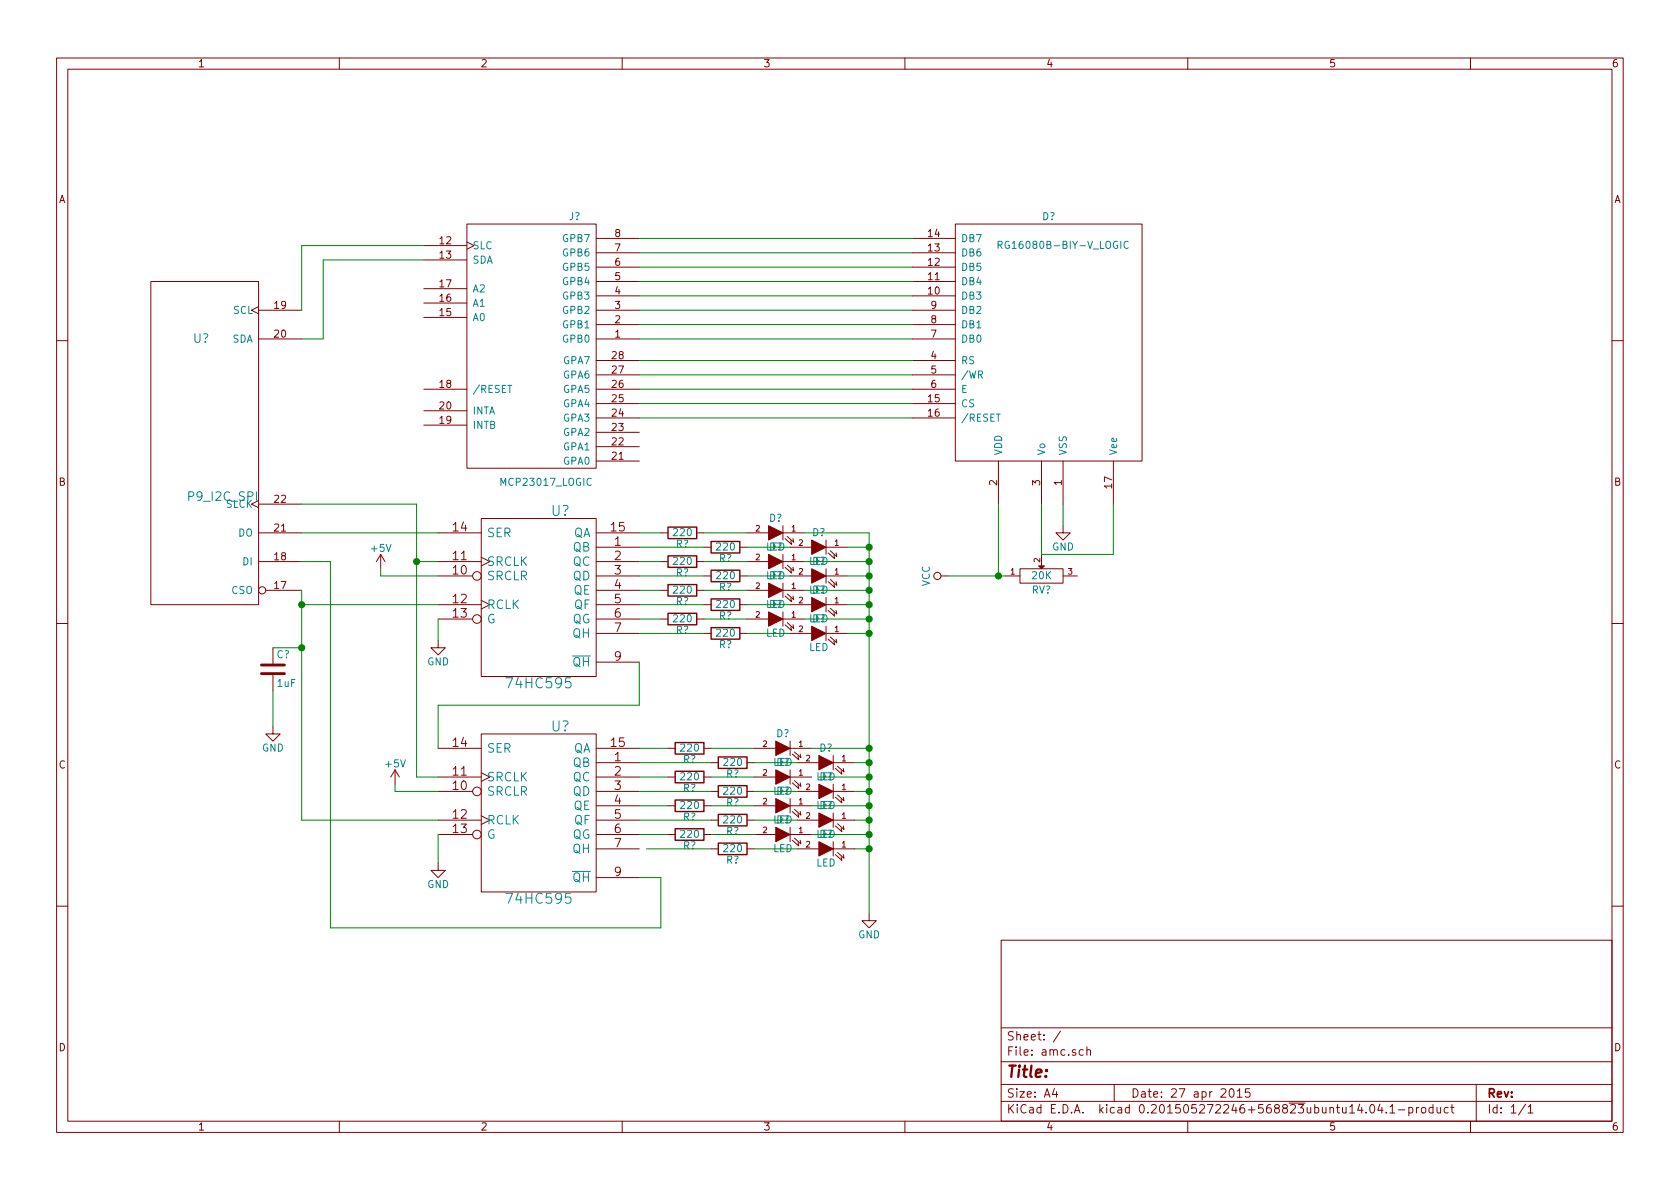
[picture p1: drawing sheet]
EESchema Schematic File Version 2
LIBS:power
LIBS:device
LIBS:transistors
LIBS:conn
LIBS:linear
LIBS:regul
LIBS:74xx
LIBS:cmos4000
LIBS:adc-dac
LIBS:memory
LIBS:xilinx
LIBS:microcontrollers
LIBS:dsp
LIBS:microchip
LIBS:analog_switches
LIBS:motorola
LIBS:texas
LIBS:intel
LIBS:audio
LIBS:interface
LIBS:digital-audio
LIBS:philips
LIBS:display
LIBS:cypress
LIBS:siliconi
LIBS:opto
LIBS:atmel
LIBS:contrib
LIBS:valves
LIBS:MyBeagleBone
LIBS:amc-cache
EELAYER 25 0
EELAYER END
$Descr A4 11693 8268
encoding utf-8
Sheet 1 1
Title ""
Date "27 apr 2015"
Rev ""
Comp ""
Comment1 ""
Comment2 ""
Comment3 ""
Comment4 ""
$EndDescr
$Comp
L 74HC595 U?
U 1 1
P 3750 5650
F 0 "U?" H 3900 6250 70  0000 C CNN
F 1 "74HC595" H 3750 5050 70  0000 C CNN
F 2 "" H 3750 5650 60  0000 C CNN
F 3 "" H 3750 5650 60  0000 C CNN
	1    3750 5650
	1    0    0    -1  
$EndComp
$Comp
L C C?
U 1 1
P 1900 4650
F 0 "C?" H 1925 4750 50  0000 L CNN
F 1 "1uF" H 1925 4550 50  0000 L CNN
F 2 "" H 1938 4500 30  0000 C CNN
F 3 "" H 1900 4650 60  0000 C CNN
	1    1900 4650
	1    0    0    -1  
$EndComp
$Comp
L GND #PWR?
U 1 1
P 1900 5050
F 0 "#PWR?" H 1900 4800 50  0001 C CNN
F 1 "GND" H 1900 4900 50  0000 C CNN
F 2 "" H 1900 5050 60  0000 C CNN
F 3 "" H 1900 5050 60  0000 C CNN
	1    1900 5050
	1    0    0    -1  
$EndComp
$Comp
L +5V #PWR?
U 1 1
P 2650 3950
F 0 "#PWR?" H 2650 3800 50  0001 C CNN
F 1 "+5V" H 2650 4090 50  0000 C CNN
F 2 "" H 2650 3950 60  0000 C CNN
F 3 "" H 2650 3950 60  0000 C CNN
	1    2650 3950
	1    0    0    -1  
$EndComp
$Comp
L 74HC595 U?
U 1 1
P 3750 4150
F 0 "U?" H 3900 4750 70  0000 C CNN
F 1 "74HC595" H 3750 3550 70  0000 C CNN
F 2 "" H 3750 4150 60  0000 C CNN
F 3 "" H 3750 4150 60  0000 C CNN
	1    3750 4150
	1    0    0    -1  
$EndComp
$Comp
L +5V #PWR?
U 1 1
P 2750 5450
F 0 "#PWR?" H 2750 5300 50  0001 C CNN
F 1 "+5V" H 2750 5590 50  0000 C CNN
F 2 "" H 2750 5450 60  0000 C CNN
F 3 "" H 2750 5450 60  0000 C CNN
	1    2750 5450
	1    0    0    -1  
$EndComp
$Comp
L GND #PWR?
U 1 1
P 3050 4450
F 0 "#PWR?" H 3050 4200 50  0001 C CNN
F 1 "GND" H 3050 4300 50  0000 C CNN
F 2 "" H 3050 4450 60  0000 C CNN
F 3 "" H 3050 4450 60  0000 C CNN
	1    3050 4450
	1    0    0    -1  
$EndComp
$Comp
L GND #PWR?
U 1 1
P 3050 6000
F 0 "#PWR?" H 3050 5750 50  0001 C CNN
F 1 "GND" H 3050 5850 50  0000 C CNN
F 2 "" H 3050 6000 60  0000 C CNN
F 3 "" H 3050 6000 60  0000 C CNN
	1    3050 6000
	1    0    0    -1  
$EndComp
$Comp
L P9_I2C_SPI U?
U 1 1
P 1400 2900
F 0 "U?" H 1400 3450 60  0000 C CNN
F 1 "P9_I2C_SPI" H 1550 2350 60  0000 C CNN
F 2 "" H 1400 2900 60  0000 C CNN
F 3 "" H 1400 2900 60  0000 C CNN
	1    1400 2900
	1    0    0    -1  
$EndComp
$Comp
L MCP23017_LOGIC J?
U 1 1
P 3700 2400
F 0 "J?" H 4000 3300 50  0000 C CNN
F 1 "MCP23017_LOGIC" H 3800 1450 50  0000 C CNN
F 2 "MODULE" H 3600 2400 50  0001 C CNN
F 3 "DOCUMENTATION" H 3600 2400 50  0001 C CNN
	1    3700 2400
	1    0    0    -1  
$EndComp
$Comp
L RG16080B-BIY-V_LOGIC D?
U 1 1
P 7250 2500
F 0 "D?" H 7300 3500 50  0000 C CNN
F 1 "RG16080B-BIY-V_LOGIC" H 7400 3300 50  0000 C CNN
F 2 "MODULE" H 7400 2750 50  0001 C CNN
F 3 "DOCUMENTATION" H 7350 2750 50  0001 C CNN
	1    7250 2500
	1    0    0    -1  
$EndComp
$Comp
L POT RV?
U 1 1
P 7250 4000
F 0 "RV?" H 7250 3900 50  0000 C CNN
F 1 "20K" H 7250 4000 50  0000 C CNN
F 2 "" H 7250 4000 60  0000 C CNN
F 3 "" H 7250 4000 60  0000 C CNN
	1    7250 4000
	1    0    0    -1  
$EndComp
$Comp
L VCC #PWR?
U 1 1
P 6600 4000
F 0 "#PWR?" H 6600 3850 50  0001 C CNN
F 1 "VCC" H 6600 4150 50  0000 C CNN
F 2 "" H 6600 4000 60  0000 C CNN
F 3 "" H 6600 4000 60  0000 C CNN
	1    6600 4000
	0    -1   1    0   
$EndComp
$Comp
L GND #PWR?
U 1 1
P 7400 3650
F 0 "#PWR?" H 7400 3400 50  0001 C CNN
F 1 "GND" H 7400 3500 50  0000 C CNN
F 2 "" H 7400 3650 60  0000 C CNN
F 3 "" H 7400 3650 60  0000 C CNN
	1    7400 3650
	1    0    0    -1  
$EndComp
$Comp
L R R?
U 1 1
P 4800 5200
F 0 "R?" V 4880 5200 50  0000 C CNN
F 1 "220" V 4800 5200 50  0000 C CNN
F 2 "" V 4730 5200 30  0000 C CNN
F 3 "" H 4800 5200 30  0000 C CNN
	1    4800 5200
	0    1    1    0   
$EndComp
$Comp
L LED D?
U 1 1
P 5450 5200
F 0 "D?" H 5450 5300 50  0000 C CNN
F 1 "LED" H 5450 5100 50  0000 C CNN
F 2 "" H 5450 5200 60  0000 C CNN
F 3 "" H 5450 5200 60  0000 C CNN
	1    5450 5200
	-1   0    0    -1  
$EndComp
$Comp
L R R?
U 1 1
P 5100 5300
F 0 "R?" V 5180 5300 50  0000 C CNN
F 1 "220" V 5100 5300 50  0000 C CNN
F 2 "" V 5030 5300 30  0000 C CNN
F 3 "" H 5100 5300 30  0000 C CNN
	1    5100 5300
	0    1    1    0   
$EndComp
$Comp
L LED D?
U 1 1
P 5750 5300
F 0 "D?" H 5750 5400 50  0000 C CNN
F 1 "LED" H 5750 5200 50  0000 C CNN
F 2 "" H 5750 5300 60  0000 C CNN
F 3 "" H 5750 5300 60  0000 C CNN
	1    5750 5300
	-1   0    0    -1  
$EndComp
$Comp
L R R?
U 1 1
P 4800 5400
F 0 "R?" V 4880 5400 50  0000 C CNN
F 1 "220" V 4800 5400 50  0000 C CNN
F 2 "" V 4730 5400 30  0000 C CNN
F 3 "" H 4800 5400 30  0000 C CNN
	1    4800 5400
	0    1    1    0   
$EndComp
$Comp
L LED D?
U 1 1
P 5450 5400
F 0 "D?" H 5450 5500 50  0000 C CNN
F 1 "LED" H 5450 5300 50  0000 C CNN
F 2 "" H 5450 5400 60  0000 C CNN
F 3 "" H 5450 5400 60  0000 C CNN
	1    5450 5400
	-1   0    0    -1  
$EndComp
$Comp
L R R?
U 1 1
P 5100 5500
F 0 "R?" V 5180 5500 50  0000 C CNN
F 1 "220" V 5100 5500 50  0000 C CNN
F 2 "" V 5030 5500 30  0000 C CNN
F 3 "" H 5100 5500 30  0000 C CNN
	1    5100 5500
	0    1    1    0   
$EndComp
$Comp
L LED D?
U 1 1
P 5750 5500
F 0 "D?" H 5750 5600 50  0000 C CNN
F 1 "LED" H 5750 5400 50  0000 C CNN
F 2 "" H 5750 5500 60  0000 C CNN
F 3 "" H 5750 5500 60  0000 C CNN
	1    5750 5500
	-1   0    0    -1  
$EndComp
$Comp
L R R?
U 1 1
P 4800 5600
F 0 "R?" V 4880 5600 50  0000 C CNN
F 1 "220" V 4800 5600 50  0000 C CNN
F 2 "" V 4730 5600 30  0000 C CNN
F 3 "" H 4800 5600 30  0000 C CNN
	1    4800 5600
	0    1    1    0   
$EndComp
$Comp
L LED D?
U 1 1
P 5450 5600
F 0 "D?" H 5450 5700 50  0000 C CNN
F 1 "LED" H 5450 5500 50  0000 C CNN
F 2 "" H 5450 5600 60  0000 C CNN
F 3 "" H 5450 5600 60  0000 C CNN
	1    5450 5600
	-1   0    0    -1  
$EndComp
$Comp
L R R?
U 1 1
P 5100 5700
F 0 "R?" V 5180 5700 50  0000 C CNN
F 1 "220" V 5100 5700 50  0000 C CNN
F 2 "" V 5030 5700 30  0000 C CNN
F 3 "" H 5100 5700 30  0000 C CNN
	1    5100 5700
	0    1    1    0   
$EndComp
$Comp
L LED D?
U 1 1
P 5750 5700
F 0 "D?" H 5750 5800 50  0000 C CNN
F 1 "LED" H 5750 5600 50  0000 C CNN
F 2 "" H 5750 5700 60  0000 C CNN
F 3 "" H 5750 5700 60  0000 C CNN
	1    5750 5700
	-1   0    0    -1  
$EndComp
$Comp
L R R?
U 1 1
P 4800 5800
F 0 "R?" V 4880 5800 50  0000 C CNN
F 1 "220" V 4800 5800 50  0000 C CNN
F 2 "" V 4730 5800 30  0000 C CNN
F 3 "" H 4800 5800 30  0000 C CNN
	1    4800 5800
	0    1    1    0   
$EndComp
$Comp
L LED D?
U 1 1
P 5450 5800
F 0 "D?" H 5450 5900 50  0000 C CNN
F 1 "LED" H 5450 5700 50  0000 C CNN
F 2 "" H 5450 5800 60  0000 C CNN
F 3 "" H 5450 5800 60  0000 C CNN
	1    5450 5800
	-1   0    0    -1  
$EndComp
$Comp
L R R?
U 1 1
P 5100 5900
F 0 "R?" V 5180 5900 50  0000 C CNN
F 1 "220" V 5100 5900 50  0000 C CNN
F 2 "" V 5030 5900 30  0000 C CNN
F 3 "" H 5100 5900 30  0000 C CNN
	1    5100 5900
	0    1    1    0   
$EndComp
$Comp
L LED D?
U 1 1
P 5750 5900
F 0 "D?" H 5750 6000 50  0000 C CNN
F 1 "LED" H 5750 5800 50  0000 C CNN
F 2 "" H 5750 5900 60  0000 C CNN
F 3 "" H 5750 5900 60  0000 C CNN
	1    5750 5900
	-1   0    0    -1  
$EndComp
$Comp
L R R?
U 1 1
P 4750 3700
F 0 "R?" V 4830 3700 50  0000 C CNN
F 1 "220" V 4750 3700 50  0000 C CNN
F 2 "" V 4680 3700 30  0000 C CNN
F 3 "" H 4750 3700 30  0000 C CNN
	1    4750 3700
	0    1    1    0   
$EndComp
$Comp
L LED D?
U 1 1
P 5400 3700
F 0 "D?" H 5400 3800 50  0000 C CNN
F 1 "LED" H 5400 3600 50  0000 C CNN
F 2 "" H 5400 3700 60  0000 C CNN
F 3 "" H 5400 3700 60  0000 C CNN
	1    5400 3700
	-1   0    0    -1  
$EndComp
$Comp
L R R?
U 1 1
P 5050 3800
F 0 "R?" V 5130 3800 50  0000 C CNN
F 1 "220" V 5050 3800 50  0000 C CNN
F 2 "" V 4980 3800 30  0000 C CNN
F 3 "" H 5050 3800 30  0000 C CNN
	1    5050 3800
	0    1    1    0   
$EndComp
$Comp
L LED D?
U 1 1
P 5700 3800
F 0 "D?" H 5700 3900 50  0000 C CNN
F 1 "LED" H 5700 3700 50  0000 C CNN
F 2 "" H 5700 3800 60  0000 C CNN
F 3 "" H 5700 3800 60  0000 C CNN
	1    5700 3800
	-1   0    0    -1  
$EndComp
$Comp
L R R?
U 1 1
P 4750 3900
F 0 "R?" V 4830 3900 50  0000 C CNN
F 1 "220" V 4750 3900 50  0000 C CNN
F 2 "" V 4680 3900 30  0000 C CNN
F 3 "" H 4750 3900 30  0000 C CNN
	1    4750 3900
	0    1    1    0   
$EndComp
$Comp
L LED D?
U 1 1
P 5400 3900
F 0 "D?" H 5400 4000 50  0000 C CNN
F 1 "LED" H 5400 3800 50  0000 C CNN
F 2 "" H 5400 3900 60  0000 C CNN
F 3 "" H 5400 3900 60  0000 C CNN
	1    5400 3900
	-1   0    0    -1  
$EndComp
$Comp
L R R?
U 1 1
P 5050 4000
F 0 "R?" V 5130 4000 50  0000 C CNN
F 1 "220" V 5050 4000 50  0000 C CNN
F 2 "" V 4980 4000 30  0000 C CNN
F 3 "" H 5050 4000 30  0000 C CNN
	1    5050 4000
	0    1    1    0   
$EndComp
$Comp
L LED D?
U 1 1
P 5700 4000
F 0 "D?" H 5700 4100 50  0000 C CNN
F 1 "LED" H 5700 3900 50  0000 C CNN
F 2 "" H 5700 4000 60  0000 C CNN
F 3 "" H 5700 4000 60  0000 C CNN
	1    5700 4000
	-1   0    0    -1  
$EndComp
$Comp
L R R?
U 1 1
P 4750 4100
F 0 "R?" V 4830 4100 50  0000 C CNN
F 1 "220" V 4750 4100 50  0000 C CNN
F 2 "" V 4680 4100 30  0000 C CNN
F 3 "" H 4750 4100 30  0000 C CNN
	1    4750 4100
	0    1    1    0   
$EndComp
$Comp
L LED D?
U 1 1
P 5400 4100
F 0 "D?" H 5400 4200 50  0000 C CNN
F 1 "LED" H 5400 4000 50  0000 C CNN
F 2 "" H 5400 4100 60  0000 C CNN
F 3 "" H 5400 4100 60  0000 C CNN
	1    5400 4100
	-1   0    0    -1  
$EndComp
$Comp
L R R?
U 1 1
P 5050 4200
F 0 "R?" V 5130 4200 50  0000 C CNN
F 1 "220" V 5050 4200 50  0000 C CNN
F 2 "" V 4980 4200 30  0000 C CNN
F 3 "" H 5050 4200 30  0000 C CNN
	1    5050 4200
	0    1    1    0   
$EndComp
$Comp
L LED D?
U 1 1
P 5700 4200
F 0 "D?" H 5700 4300 50  0000 C CNN
F 1 "LED" H 5700 4100 50  0000 C CNN
F 2 "" H 5700 4200 60  0000 C CNN
F 3 "" H 5700 4200 60  0000 C CNN
	1    5700 4200
	-1   0    0    -1  
$EndComp
$Comp
L R R?
U 1 1
P 4750 4300
F 0 "R?" V 4830 4300 50  0000 C CNN
F 1 "220" V 4750 4300 50  0000 C CNN
F 2 "" V 4680 4300 30  0000 C CNN
F 3 "" H 4750 4300 30  0000 C CNN
	1    4750 4300
	0    1    1    0   
$EndComp
$Comp
L LED D?
U 1 1
P 5400 4300
F 0 "D?" H 5400 4400 50  0000 C CNN
F 1 "LED" H 5400 4200 50  0000 C CNN
F 2 "" H 5400 4300 60  0000 C CNN
F 3 "" H 5400 4300 60  0000 C CNN
	1    5400 4300
	-1   0    0    -1  
$EndComp
$Comp
L R R?
U 1 1
P 5050 4400
F 0 "R?" V 5130 4400 50  0000 C CNN
F 1 "220" V 5050 4400 50  0000 C CNN
F 2 "" V 4980 4400 30  0000 C CNN
F 3 "" H 5050 4400 30  0000 C CNN
	1    5050 4400
	0    1    1    0   
$EndComp
$Comp
L LED D?
U 1 1
P 5700 4400
F 0 "D?" H 5700 4500 50  0000 C CNN
F 1 "LED" H 5700 4300 50  0000 C CNN
F 2 "" H 5700 4400 60  0000 C CNN
F 3 "" H 5700 4400 60  0000 C CNN
	1    5700 4400
	-1   0    0    -1  
$EndComp
$Comp
L GND #PWR?
U 1 1
P 6050 6350
F 0 "#PWR?" H 6050 6100 50  0001 C CNN
F 1 "GND" H 6050 6200 50  0000 C CNN
F 2 "" H 6050 6350 60  0000 C CNN
F 3 "" H 6050 6350 60  0000 C CNN
	1    6050 6350
	1    0    0    -1  
$EndComp
Wire Wire Line
	2900 3900 3050 3900
Wire Wire Line
	4450 6100 4600 6100
Wire Wire Line
	4600 6100 4600 6450
Wire Wire Line
	4600 6450 2300 6450
Wire Wire Line
	2300 6450 2300 3900
Wire Wire Line
	2100 5700 3050 5700
Wire Wire Line
	2100 4200 3050 4200
Connection ~ 2100 4200
Wire Wire Line
	4450 4600 4450 4900
Wire Wire Line
	4450 4900 3050 4900
Wire Wire Line
	3050 4900 3050 5200
Wire Wire Line
	2900 5400 3050 5400
Wire Wire Line
	2900 3500 2900 5400
Connection ~ 2900 3900
Wire Wire Line
	1900 4800 1900 5050
Wire Wire Line
	2100 4500 1900 4500
Connection ~ 2100 4500
Wire Wire Line
	3050 4000 2650 4000
Wire Wire Line
	2650 4000 2650 3950
Wire Wire Line
	2750 5450 2750 5500
Wire Wire Line
	2750 5500 3050 5500
Wire Wire Line
	3050 4300 3050 4450
Wire Wire Line
	3050 5800 3050 6000
Wire Wire Line
	4450 1650 6350 1650
Wire Wire Line
	6350 1750 4450 1750
Wire Wire Line
	6350 1850 4450 1850
Wire Wire Line
	4450 1950 6350 1950
Wire Wire Line
	6350 2050 4450 2050
Wire Wire Line
	4450 2250 6350 2250
Wire Wire Line
	6350 2350 4450 2350
Wire Wire Line
	6350 2150 4450 2150
Wire Wire Line
	4450 2500 6350 2500
Wire Wire Line
	6350 2600 4450 2600
Wire Wire Line
	4450 2700 6350 2700
Wire Wire Line
	6350 2800 4450 2800
Wire Wire Line
	4450 2900 6350 2900
Wire Wire Line
	6600 4000 7000 4000
Wire Wire Line
	6950 3500 6950 4000
Connection ~ 6950 4000
Wire Wire Line
	7250 3850 7750 3850
Wire Wire Line
	7750 3850 7750 3500
Wire Wire Line
	7250 3500 7250 3850
Wire Wire Line
	7400 3500 7400 3650
Wire Wire Line
	2100 2150 2100 1700
Wire Wire Line
	2100 1700 2950 1700
Wire Wire Line
	2950 1800 2250 1800
Wire Wire Line
	2250 1800 2250 2350
Wire Wire Line
	2250 2350 2100 2350
Wire Wire Line
	2900 3500 2100 3500
Wire Wire Line
	3050 3700 2100 3700
Wire Wire Line
	2300 3900 2100 3900
Wire Wire Line
	2100 4100 2100 5700
Wire Wire Line
	4950 5200 5250 5200
Wire Wire Line
	5250 5300 5550 5300
Wire Wire Line
	4950 5400 5250 5400
Wire Wire Line
	5250 5500 5550 5500
Wire Wire Line
	4950 5600 5250 5600
Wire Wire Line
	5250 5700 5550 5700
Wire Wire Line
	4950 5800 5250 5800
Wire Wire Line
	5250 5900 5550 5900
Wire Wire Line
	4900 3700 5200 3700
Wire Wire Line
	5200 3800 5500 3800
Wire Wire Line
	4900 3900 5200 3900
Wire Wire Line
	5200 4000 5500 4000
Wire Wire Line
	4900 4100 5200 4100
Wire Wire Line
	5200 4200 5500 4200
Wire Wire Line
	4900 4300 5200 4300
Wire Wire Line
	5200 4400 5500 4400
Wire Wire Line
	4450 3700 4600 3700
Wire Wire Line
	4450 3800 4900 3800
Wire Wire Line
	4450 3900 4600 3900
Wire Wire Line
	4450 4000 4900 4000
Wire Wire Line
	4450 4100 4600 4100
Wire Wire Line
	4450 4200 4900 4200
Wire Wire Line
	4450 4300 4600 4300
Wire Wire Line
	4450 4400 4900 4400
Wire Wire Line
	4450 5200 4650 5200
Wire Wire Line
	4450 5300 4950 5300
Wire Wire Line
	4450 5400 4650 5400
Wire Wire Line
	4450 5500 4950 5500
Wire Wire Line
	4450 5600 4650 5600
Wire Wire Line
	4450 5700 4950 5700
Wire Wire Line
	4450 5800 4650 5800
Wire Wire Line
	4500 5900 4950 5900
Wire Wire Line
	5600 3700 6050 3700
Wire Wire Line
	5900 3800 6050 3800
Connection ~ 6050 3800
Wire Wire Line
	5600 3900 6050 3900
Connection ~ 6050 3900
Wire Wire Line
	5900 4000 6050 4000
Connection ~ 6050 4000
Wire Wire Line
	5900 4200 6050 4200
Connection ~ 6050 4200
Wire Wire Line
	5900 4400 6050 4400
Connection ~ 6050 4400
Wire Wire Line
	5650 5200 6050 5200
Connection ~ 6050 5200
Wire Wire Line
	5950 5300 6050 5300
Connection ~ 6050 5300
Wire Wire Line
	5950 5500 6050 5500
Connection ~ 6050 5500
Wire Wire Line
	5700 5400 6050 5400
Connection ~ 6050 5400
Wire Wire Line
	5600 4100 6050 4100
Connection ~ 6050 4100
Wire Wire Line
	5600 4300 6050 4300
Connection ~ 6050 4300
Wire Wire Line
	5650 5600 6050 5600
Connection ~ 6050 5600
Wire Wire Line
	5950 5700 6050 5700
Connection ~ 6050 5700
Wire Wire Line
	5650 5800 6050 5800
Connection ~ 6050 5800
Wire Wire Line
	5950 5900 6050 5900
Connection ~ 6050 5900
Wire Wire Line
	6050 3700 6050 6350
$EndSCHEMATC
